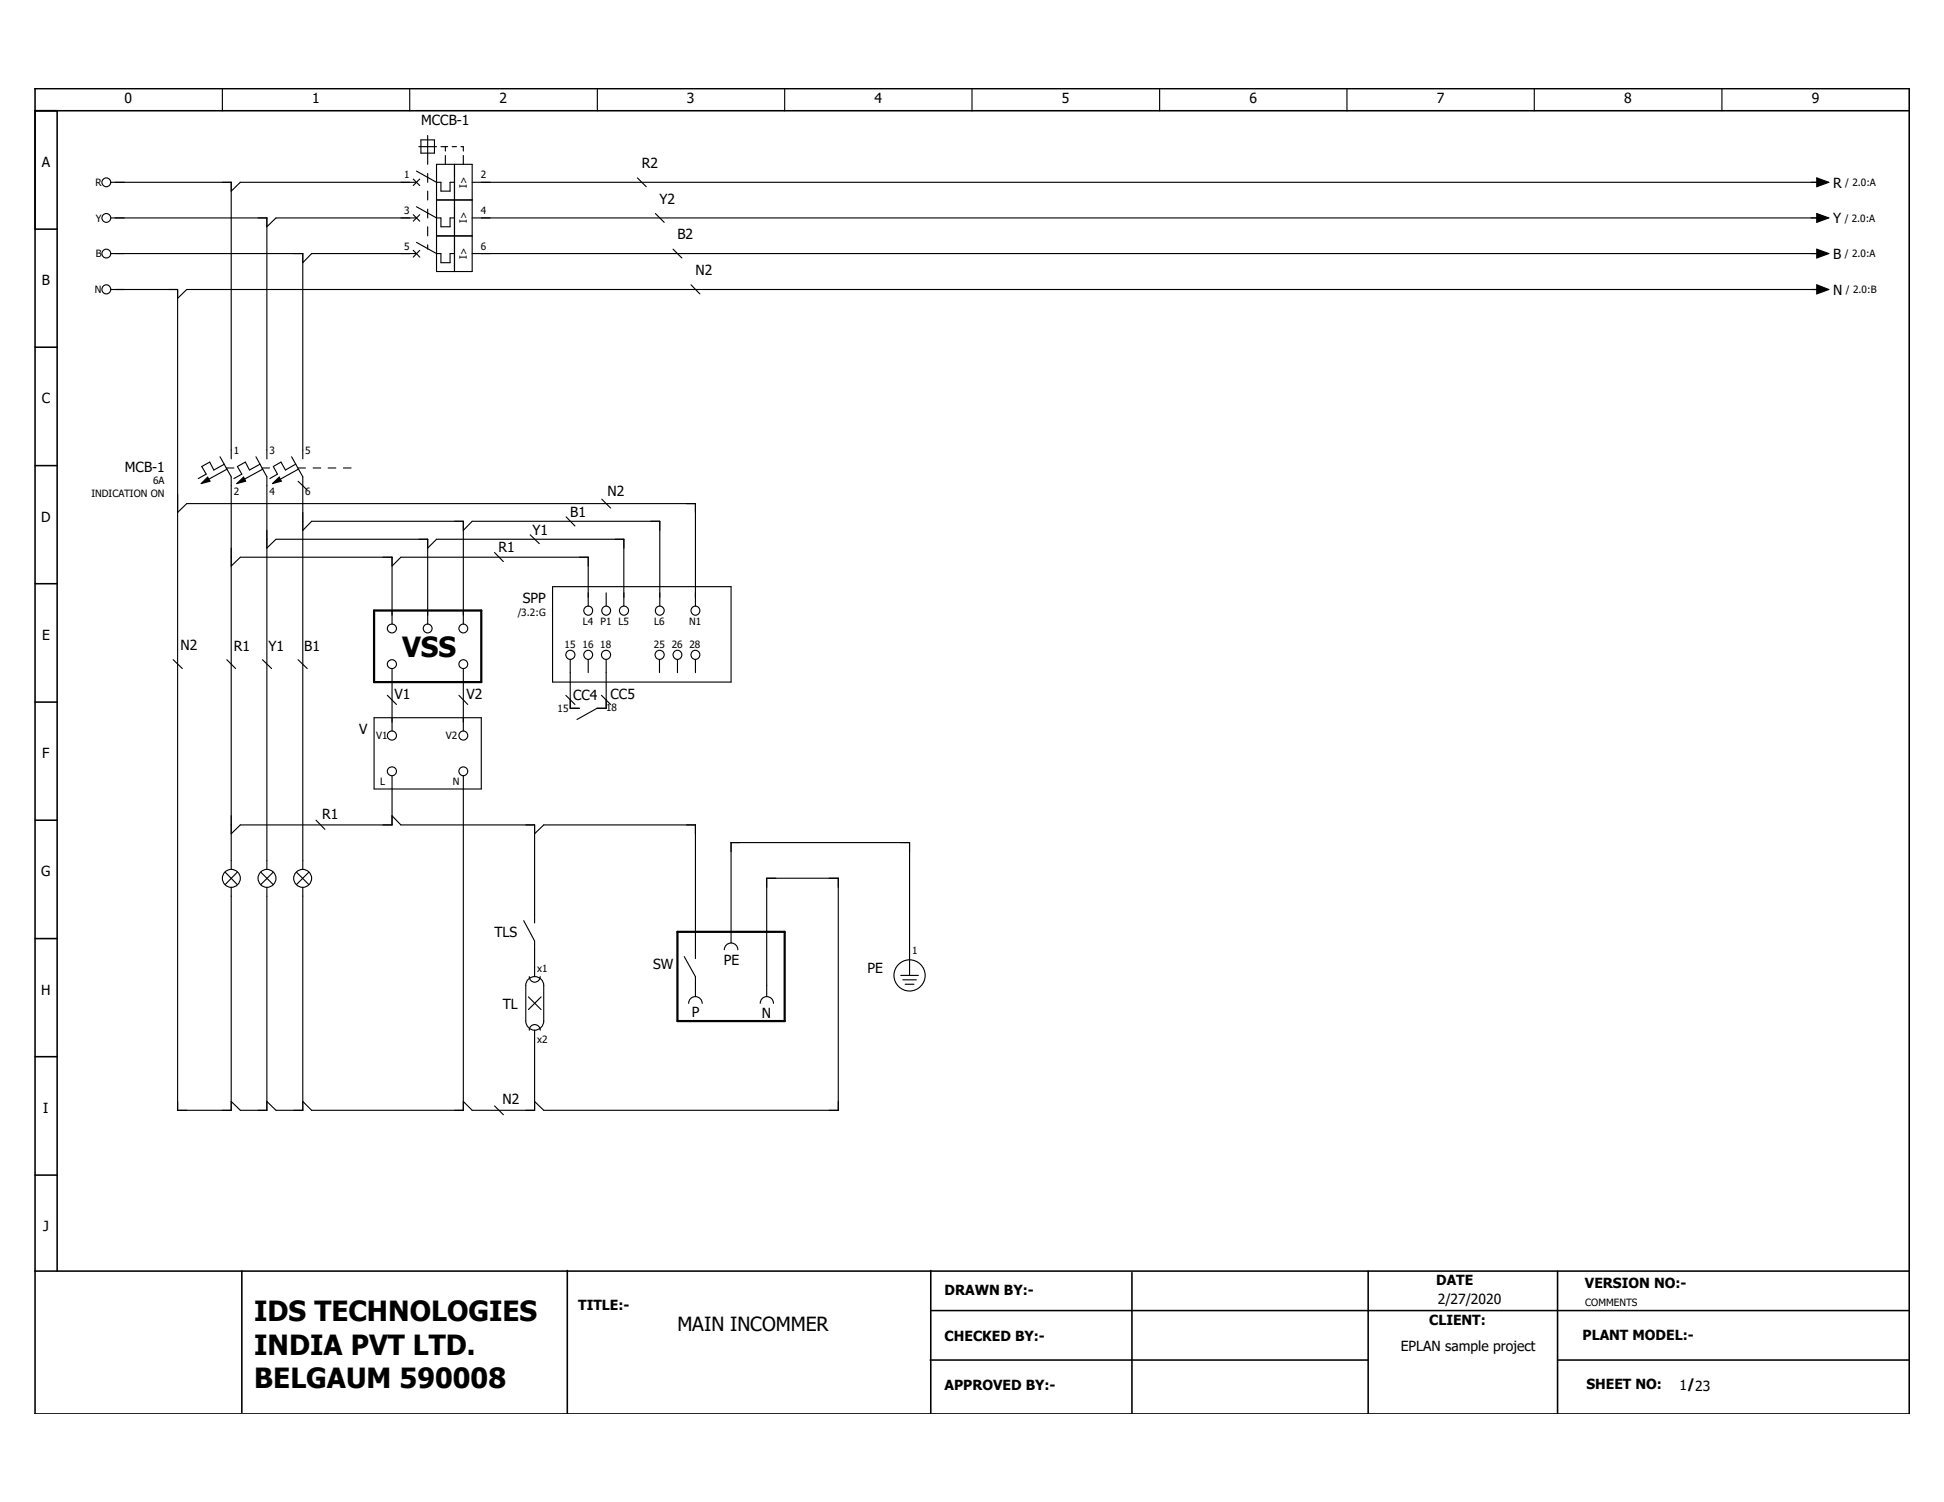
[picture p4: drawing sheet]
<svg xmlns="http://www.w3.org/2000/svg" width="279mm" height="216mm" viewBox="0 0 279 216" stroke-linecap="round" stroke-linejoin="round" font-family="sans-serif">
<path d="M195.6 12.6l-190.6 190.6M4.9 170.6l46.2 32.6M4.9 203.1l.2 .1" fill="none" stroke="#fff" stroke-width=".14"/>
<g fill="none" stroke="#000" stroke-width=".16">
<path d="M32 12.7v3.2M58.9 12.7v3.2M61.5 19.5v4.1M85.9 12.7v3.2M112.8 12.7v3.2M139.7 12.7v3.2M166.7 12.7v3.2M193.6 12.7v3.2M220.5 12.7v3.2M247.5 12.7v3.2M15.9 26.2h17.3v39.8M15.9 31.3h22.5v34.7"/>
<path d="M15.9 36.4h27.6v29.6M59.4 25.7l.9 1M59.4 30.9l.9 .9M59.4 36l.9 1M59.9 26.2h-25.4l-1.3 1.3M59.9 24.6l2.8 1.6h.7v1.3h1.3v-1.3h.6M59.9 31.3h-20.2l-1.3 1.3M59.9 29.7l2.8 1.6h.7v1.3h1.3v-1.3h.6M59.9 36.4h-15.1l-1.3 1.4M59.9 34.8l2.8 1.6h.7v1.4h1.3v-1.4h.6M60.2 21.1h2.5M60.3 25.7l-.9 1"/>
<path d="M60.3 30.9l-.9 .9M60.3 36l-.9 1M60.5 20.1h1.9v1.9h-1.9zM61.5 24.9v1.3M61.5 27.5v1.2M61.5 30.1v1.2M61.5 32.6v1.3M61.5 35.2v.6M62.7 23.6h5.2v15.4h-5.2zM62.7 28.7h5.2M62.7 33.9h5.2M63.4 21.1h.9"/>
<path d="M64 21.1v.6M64 22.4v1.2M65 21.1h.6M65.3 23.6v15.4M66.3 21.1h.3v.6M66.6 22.4v1.2M67.9 26.2h193.7M67.9 31.3h193.7M67.9 36.4h193.7M91.6 25.6l1.3 1.2M94.2 30.7l1.3 1.3M96.7 35.8l1.3 1.3"/>
<path d="M261.1 25.6l1.7 .6-1.7 .6zM261.1 30.7l1.7 .6-1.7 .7zM261.1 35.8l1.7 .6-1.7 .7zM15.9 41.6h9.6v118h7.7v-32M99.3 40.9l1.3 1.3M261.1 40.9l1.7 .7-1.7 .6zM261.6 41.6h-234.8l-1.3 1.3M25.5 73.7l1.3-1.3h73.1v14.7M29.8 68.6l.4 .6-1.3 .3zM31.6 65.7l1.6 2.8v56.5M32.3 66.7l-1.6 .9-.6-1.2-1.1 .7 .6 1.1-1.1 .6M32.5 67.3h1.1"/>
<path d="M32.6 67.4l-2.6 1.5M34 69.5l1-.9 .3 .6zM36.8 65.7l1.6 2.8v56.5M37.4 66.7l-1.5 .9-.6-1.2-1.2 .7 .7 1.1-1.2 .6M37.6 67.3h1.1M37.8 67.4l-2.7 1.5M38.4 78.8l1.3-1.3h21.8v12.2M39.2 69.5l.9-.9 .3 .6zM41.9 65.7l1.6 2.8v56.5M42.5 66.7l-1.5 .9-.6-1.2-1.1 .7 .6 1.1-1.1 .6M42.8 67.3h1.1M42.8 69.2l1.4 1.2"/>
<path d="M42.9 67.4l-2.6 1.5M43.5 76.2l1.3-1.3h21.8v14.8M45 67.3h1.1M47.2 67.3h1.1M49.4 67.3h1.1M61.5 78.8l1.2-1.3h27v9.6M66.6 76.2l1.3-1.3h26.9v12.2M71.1 79.4l1.2 1.3M76.2 76.9l1.3 1.2M81.4 74.3l1.2 1.3M86.5 71.8l1.3 1.2M24.9 94.8l1.3 1.3"/>
<path d="M32.6 94.8l1.3 1.3M33.2 81.4l1.3-1.3h21.8v9.6M37.7 94.8l1.3 1.3M42.8 94.8l1.4 1.3M55.7 99.9l1.3 1.4M56.3 81.4l1.3-1.3h26.9v7M56.3 96.1v9M66 99.9l1.2 1.4M66.6 96.1v9M79.4 84.3h25.7v13.7h-25.7zM81.3 99.9l1.3 1.4M82 94.8v7h1.3"/>
<path d="M84.5 94.8v1.9M86.4 99.9l1.4 1.4M87.1 85.2v1.9M87.1 94.8v7h-1.3l-2.9 1.6M94.8 94.8v1.9M97.4 94.8v1.9M99.9 94.8v1.9M45.4 117.9l1.3 1.3M53.8 103.2h15.4v10.2h-15.4zM56.3 111.5v7.1h-21.8l-1.3 1.2M56.3 117.3l1.3 1.3h19.2v14.1M66.6 111.5v48.1h-21.8l-1.3-1.3"/>
<path d="M76.8 119.8l1.3-1.2h21.8v19.2M32.3 125.3l1.8 1.9M34.1 125.3l-1.8 1.9M37.5 125.3l1.8 1.9M38.4 127.6v32h-3.9l-1.3-1.3M39.3 125.3l-1.8 1.9M42.6 125.3l1.8 1.9M43.5 127.6v32h-3.8l-1.3-1.3M44.4 125.3l-1.8 1.9M75.3 132.3l1.5 3v5.1M98.3 137.5l1.6 2.9v2.9M104.1 136.5a.97 .97 0 0 1 1-.9 .97 .97 0 0 1 .9 .9"/>
<path d="M105.1 135.6v-14.5h25.6v19.1M71.1 159l1.2 1.2M75.8 140.9a1.3 1.3 0 0 1 1.5-.5 1.3 1.3 0 0 1 .8 1.2v5.2a1.29 1.29 0 0 1-1.2 1.3 1.29 1.29 0 0 1-1.3-1.3v-5.2zM75.9 143.3l1.9 1.8M76.1 148.1a.78 .78 0 0 1 .8-.8 .78 .78 0 0 1 .7 .8M76.1 140.4a.78 .78 0 0 0 .8 .8 .78 .78 0 0 0 .7-.8M76.8 148.1v11.5h-8.9l-1.3-1.3M77.8 143.3l-1.9 1.8M99 144.2a.97 .97 0 0 1 .9-.9 .97 .97 0 0 1 1 .9M109.3 144.2a.95 .95 0 0 1 .9-.9 .95 .95 0 0 1 1 .9M110.2 143.3v-17.1h10.3v33.4h-42.4l-1.3-1.3M129.5 140.2h2.5"/>
<path d="M129.8 140.8h1.9M130.1 141.5h1.3"/>
<circle cx="15.3" cy="36.5" r=".64"/>
<circle cx="15.3" cy="31.3" r=".63"/>
<circle cx="15.3" cy="26.2" r=".63"/>
<circle cx="15.3" cy="41.6" r=".64"/>
<circle cx="56.3" cy="95.5" r=".65"/>
<circle cx="56.3" cy="90.3" r=".64"/>
<circle cx="61.5" cy="90.3" r=".64"/>
<circle cx="66.6" cy="95.5" r=".64"/>
<circle cx="66.6" cy="90.3" r=".63"/>
<circle cx="82" cy="94.1" r=".66"/>
<circle cx="84.5" cy="87.8" r=".64"/>
<circle cx="84.5" cy="94.1" r=".64"/>
<circle cx="87.1" cy="94.1" r=".65"/>
<circle cx="87.1" cy="87.8" r=".64"/>
<circle cx="89.7" cy="87.8" r=".66"/>
<circle cx="94.8" cy="94.1" r=".66"/>
<circle cx="94.8" cy="87.8" r=".65"/>
<circle cx="97.4" cy="94.1" r=".64"/>
<circle cx="99.9" cy="94.1" r=".65"/>
<circle cx="99.9" cy="87.8" r=".64"/>
<circle cx="56.3" cy="105.7" r=".65"/>
<circle cx="56.3" cy="110.9" r=".65"/>
<circle cx="66.6" cy="105.7" r=".64"/>
<circle cx="66.6" cy="110.9" r=".63"/>
<circle cx="33.2" cy="126.3" r="1.3"/>
<circle cx="38.4" cy="126.3" r="1.29"/>
<circle cx="43.5" cy="126.3" r="1.29"/>
<circle cx="130.7" cy="140.2" r="2.24"/>
</g>
<g fill="none" stroke="#000" stroke-width=".22">
<path d="M5 15.9h269.4M5 12.7h269.4v190.5h-269.4zM8.2 15.9v166.8M5 32.9h3.2M5 49.9h3.2M5 66.9h3.2M5 83.9h3.2M5 100.9h3.2M5 117.9h3.2M5 134.9h3.2M5 151.9h3.2M5 168.9h3.2"/>
<path d="M5 182.7h269.4M34.8 182.7v20.4M81.5 182.6v20.6M133.7 195.5h62.9M133.8 182.6v20.6M133.8 188.4h140.6M162.7 182.9v20.3M196.6 182.7v20.5M223.9 182.7v20.5M223.9 195.5h50.5"/>
</g>
<path d="M53.8 87.8h15.4v10.2h-15.4zM97.4 133.9h15.4v12.9h-15.4z" fill="none" stroke="#000" stroke-width=".32"/>
<path d="M261.1 25.6l1.7 .6-1.7 .6zM261.1 30.7l1.7 .6-1.7 .7zM261.1 35.8l1.7 .6-1.7 .7zM261.1 40.9l1.7 .7-1.7 .6zM29.8 68.6l.4 .6-1.3 .3zM34 69.5l1-.9 .3 .6zM39.2 69.5l.9-.9 .3 .6z" fill="#000"/>
<g font-size="4">
<text x="57.8" y="94.4">VSS</text>
<text x="36.5" y="189.9">IDS TECHNOLOGIES</text>
<text x="36.5" y="194.7">INDIA PVT LTD.</text>
<text x="36.5" y="199.5">BELGAUM 590008</text>
</g>
<text font-size="2.8" x="97.4" y="191.3">MAIN INCOMMER</text>
<g font-size="2">
<text x="17.9" y="14.9">0</text>
<text x="44.9" y="14.9">1</text>
<text x="71.8" y="14.9">2</text>
<text x="98.7" y="14.9">3</text>
<text x="125.7" y="14.9">4</text>
<text x="152.6" y="14.9">5</text>
<text x="179.6" y="14.9">6</text>
<text x="206.5" y="14.9">7</text>
<text x="233.4" y="14.9">8</text>
<text x="260.4" y="14.9">9</text>
<text x="6" y="24">A</text>
<text x="60.5" y="18">MCCB-1</text>
<text x="92.2" y="24.1">R2</text>
<text x="94.8" y="29.3">Y2</text>
<text x="263.5" y="27">R</text>
<text x="97.4" y="34.4">B2</text>
<text x="263.5" y="32.1">Y</text>
<text x="6" y="41">B</text>
<text x="99.9" y="39.5">N2</text>
<text x="263.5" y="37.2">B</text>
<text x="263.5" y="42.3">N</text>
<text x="6" y="58">C</text>
<text x="17.9" y="67.8">MCB-1</text>
<text x="87.3" y="71.2">N2</text>
<text x="5.9" y="75">D</text>
<text x="76.5" y="76.8">Y1</text>
<text x="82" y="74.3">B1</text>
<text x="71.7" y="79.4">R1</text>
<text x="75.1" y="86.6">SPP</text>
<text x="6.1" y="92">E</text>
<text x="26" y="93.4">N2</text>
<text x="33.6" y="93.5">R1</text>
<text x="38.6" y="93.5">Y1</text>
<text x="43.7" y="93.6">B1</text>
<text x="56.7" y="100.4">V1</text>
<text x="67.1" y="100.5">V2</text>
<text x="82.4" y="100.6">CC4</text>
<text x="87.8" y="100.5">CC5</text>
<text x="51.6" y="105.5">V</text>
<text x="6.1" y="109">F</text>
<text x="46.3" y="117.7">R1</text>
<text x="5.9" y="126">G</text>
<text x="71.1" y="134.7">TLS</text>
<text x="5.9" y="143">H</text>
<text x="93.9" y="139.3">SW</text>
<text x="104" y="138.8">PE</text>
<text x="124.7" y="139.8">PE</text>
<text x="72.3" y="145">TL</text>
<text x="99.4" y="146.2">P</text>
<text x="109.5" y="146.3">N</text>
<text x="6.2" y="160">I</text>
<text x="72.2" y="158.8">N2</text>
<text x="6.2" y="177">J</text>
<text x="206.4" y="184.7">DATE</text>
<text x="227.8" y="185.2">VERSION NO:-</text>
<text x="83.1" y="188.3">TITLE:-</text>
<text x="135.8" y="186.1">DRAWN BY:-</text>
<text x="205.4" y="190.4">CLIENT:</text>
<text x="206.7" y="187.5">2/27/2020</text>
<text x="135.8" y="192.8">CHECKED BY:-</text>
<text x="201.3" y="194.2">EPLAN sample project</text>
<text x="227.5" y="192.6">PLANT MODEL:-</text>
<text x="135.8" y="199.9">APPROVED BY:-</text>
<text x="228" y="199.6">SHEET NO:</text>
<text x="241.4" y="199.8">1/23</text>
</g>
<g font-size="1.4">
<text x="13.7" y="26.8">R</text>
<text x="58.1" y="25.6">1</text>
<text x="67.1" y="27" transform="rotate(-90 67.1 27)">I&gt;</text>
<text x="69.1" y="25.6">2</text>
<text x="265.2" y="26.8">/ 2.0:A</text>
<text x="13.8" y="31.9">Y</text>
<text x="58.1" y="30.7">3</text>
<text x="58.1" y="35.9">5</text>
<text x="67.1" y="32.1" transform="rotate(-90 67.1 32.1)">I&gt;</text>
<text x="69.1" y="30.7">4</text>
<text x="69.1" y="35.9">6</text>
<text x="265.1" y="31.9">/ 2.0:A</text>
<text x="13.8" y="37">B</text>
<text x="67.1" y="37.3" transform="rotate(-90 67.1 37.3)">I&gt;</text>
<text x="265.1" y="37">/ 2.0:A</text>
<text x="13.6" y="42.1">N</text>
<text x="265.3" y="42.1">/ 2.0:B</text>
<text x="33.6" y="65.2">1</text>
<text x="38.7" y="65.2">3</text>
<text x="43.9" y="65.2">5</text>
<text x="13.2" y="71.4">INDICATION ON</text>
<text x="22" y="69.6">6A</text>
<text x="33.6" y="71.2">2</text>
<text x="38.7" y="71.2">4</text>
<text x="43.9" y="71.2">6</text>
<text x="74.4" y="88.5">/3.2:G</text>
<text x="83.8" y="89.8">L4</text>
<text x="86.3" y="89.8">P1 L5</text>
<text x="94" y="89.8">L6</text>
<text x="99.1" y="89.8">N1</text>
<text x="81.2" y="93.2">15</text>
<text x="83.7" y="93.2">16</text>
<text x="86.3" y="93.2">18</text>
<text x="94" y="93.2">25</text>
<text x="96.6" y="93.2">26</text>
<text x="99.1" y="93.2">28</text>
<text x="54.1" y="106.2">V1</text>
<text x="64.1" y="106.2">V2</text>
<text x="80.1" y="102.3">15</text>
<text x="87.1" y="102.2">18</text>
<text x="54.7" y="112.9">L</text>
<text x="65.1" y="112.9">N</text>
<text x="131.1" y="137.1">1</text>
<text x="77.2" y="139.7">x1</text>
<text x="77.2" y="149.9">x2</text>
<text x="227.8" y="187.8">COMMENTS</text>
</g>
</svg>
